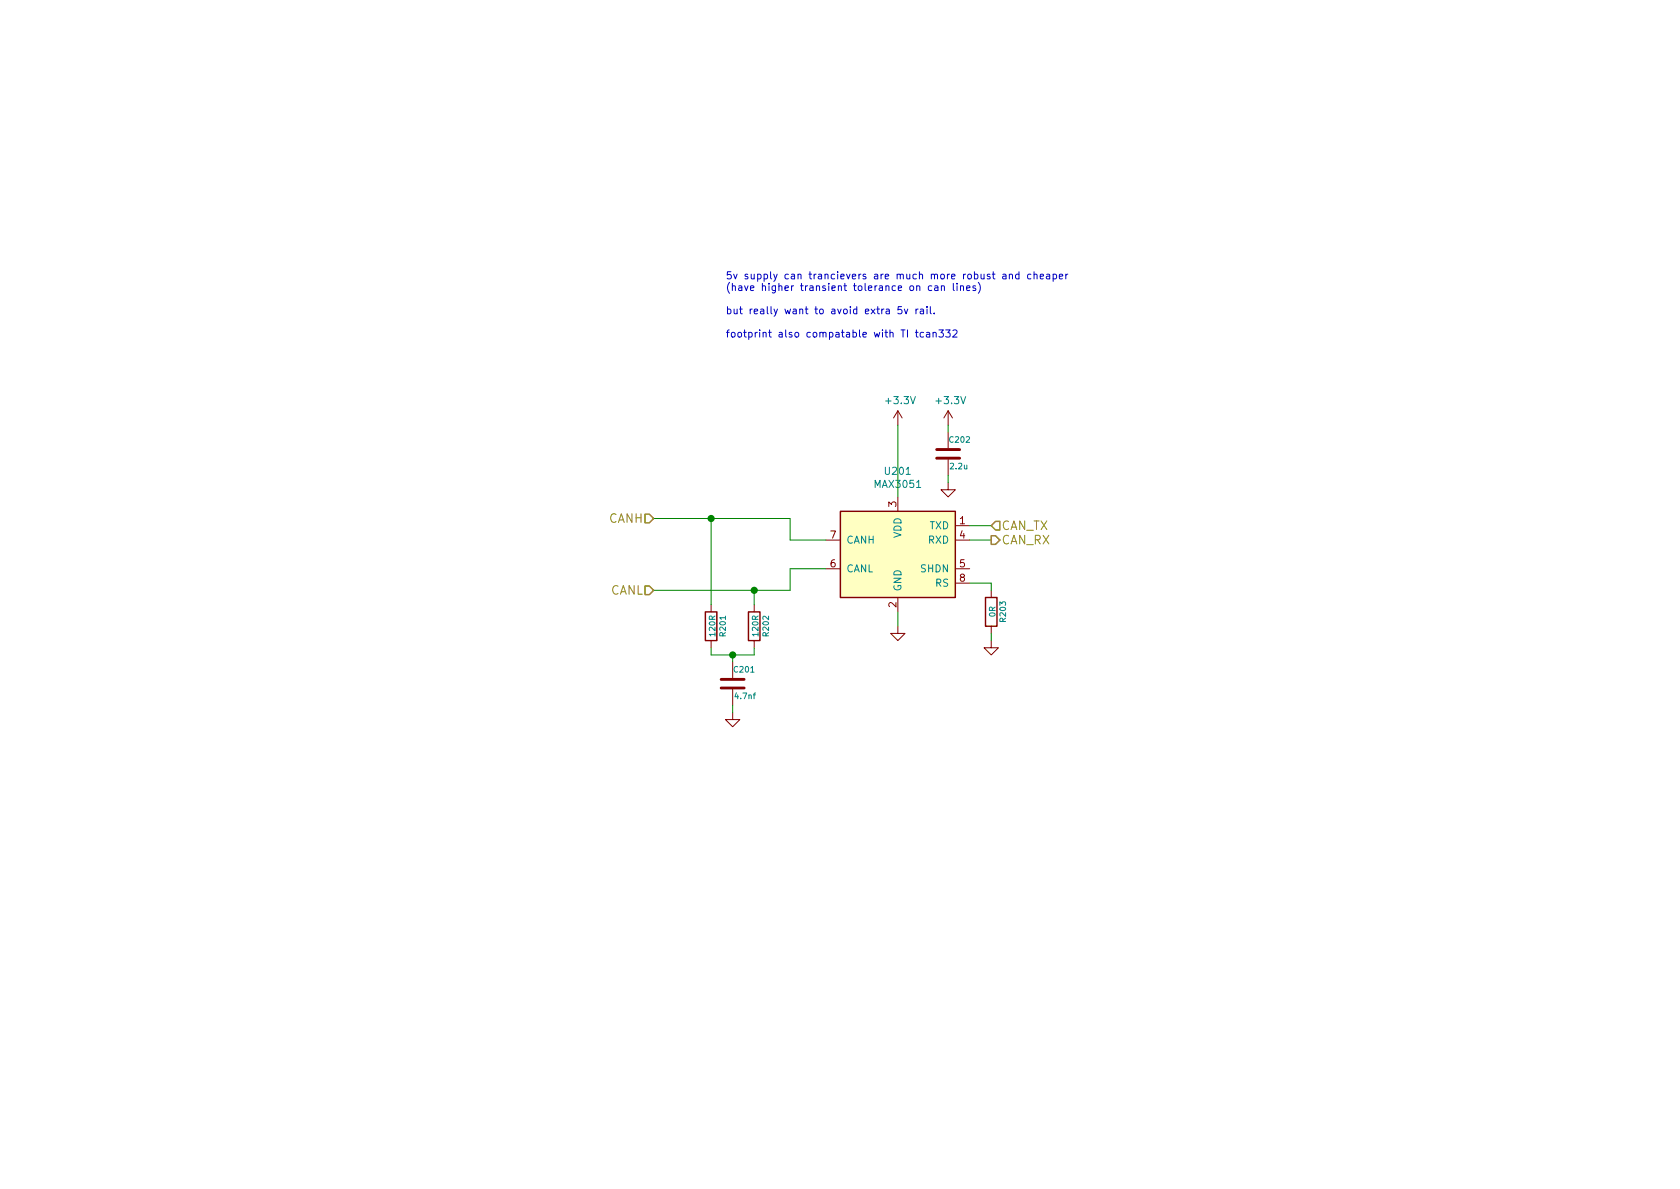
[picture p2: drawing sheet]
EESchema Schematic File Version 4
LIBS:MoxiE_Control_board-cache
EELAYER 30 0
EELAYER END
$Descr A4 11693 8268
encoding utf-8
Sheet 2 10
Title "BLDC Driver 4.11"
Date "21 aug 2015"
Rev "4.12"
Comp "Benjamin Vedder"
Comment1 ""
Comment2 ""
Comment3 ""
Comment4 ""
$EndDescr
$Comp
L MoxiE_Control_board-rescue:C-Device C?
U 1 1
P 6600 3150
AR Path="/53FFB6E1/53F59FA3" Ref="C?"  Part="1" 
AR Path="/5B39743C/5B39780A/53F59FA3" Ref="C?"  Part="1" 
AR Path="/5B39780A/53F59FA3" Ref="C202"  Part="1" 
F 0 "C202" H 6600 3250 40  0000 L CNN
F 1 "2.2u" H 6606 3065 40  0000 L CNN
F 2 "pkl_dipol:C_0402" H 6638 3000 30  0001 C CNN
F 3 "" H 6600 3150 60  0000 C CNN
	1    6600 3150
	1    0    0    -1  
$EndComp
$Comp
L MoxiE_Control_board-rescue:GND-power #PWR?
U 1 1
P 6600 3350
AR Path="/53FFB6E1/53F59FB0" Ref="#PWR?"  Part="1" 
AR Path="/5B39743C/5B39780A/53F59FB0" Ref="#PWR?"  Part="1" 
AR Path="/5B39780A/53F59FB0" Ref="#PWR0205"  Part="1" 
F 0 "#PWR0205" H 6600 3350 30  0001 C CNN
F 1 "GND" H 6600 3280 30  0001 C CNN
F 2 "" H 6600 3350 60  0000 C CNN
F 3 "" H 6600 3350 60  0000 C CNN
	1    6600 3350
	1    0    0    -1  
$EndComp
Text HLabel 6900 3750 2    60   Output ~ 0
CAN_RX
Text HLabel 6900 3650 2    60   Input ~ 0
CAN_TX
$Comp
L MoxiE_Control_board-rescue:R-Device R?
U 1 1
P 5250 4350
AR Path="/53FFB6E1/540030A8" Ref="R?"  Part="1" 
AR Path="/5B39743C/5B39780A/540030A8" Ref="R?"  Part="1" 
AR Path="/5B39780A/540030A8" Ref="R202"  Part="1" 
F 0 "R202" V 5330 4350 40  0000 C CNN
F 1 "120R" V 5257 4351 40  0000 C CNN
F 2 "pkl_dipol:R_0402" V 5180 4350 30  0001 C CNN
F 3 "" H 5250 4350 30  0000 C CNN
	1    5250 4350
	1    0    0    -1  
$EndComp
Text HLabel 4550 3600 0    60   Input ~ 0
CANH
Text HLabel 4550 4100 0    60   Input ~ 0
CANL
Wire Wire Line
	5500 4100 5500 3950
Wire Wire Line
	5500 3750 5500 3600
$Comp
L MoxiE_Control_board-rescue:GND-power #PWR?
U 1 1
P 6250 4350
AR Path="/53FFB6E1/5400318B" Ref="#PWR?"  Part="1" 
AR Path="/5B39743C/5B39780A/5400318B" Ref="#PWR?"  Part="1" 
AR Path="/5B39780A/5400318B" Ref="#PWR0203"  Part="1" 
F 0 "#PWR0203" H 6250 4350 30  0001 C CNN
F 1 "GND" H 6250 4280 30  0001 C CNN
F 2 "" H 6250 4350 60  0000 C CNN
F 3 "" H 6250 4350 60  0000 C CNN
	1    6250 4350
	1    0    0    -1  
$EndComp
Wire Wire Line
	4550 4100 5250 4100
Wire Wire Line
	4550 3600 4950 3600
Wire Wire Line
	6600 3300 6600 3350
Connection ~ 5250 4100
Wire Wire Line
	5250 4100 5500 4100
Wire Wire Line
	5750 3750 5500 3750
Wire Wire Line
	5500 3950 5750 3950
Wire Wire Line
	6900 3650 6750 3650
$Comp
L MoxiE_Control_board-rescue:C-Device C?
U 1 1
P 5100 4750
AR Path="/53FFB6E1/5D1E93C4" Ref="C?"  Part="1" 
AR Path="/5B39743C/5B39780A/5D1E93C4" Ref="C?"  Part="1" 
AR Path="/5B39780A/5D1E93C4" Ref="C201"  Part="1" 
F 0 "C201" H 5100 4850 40  0000 L CNN
F 1 "4.7nf" H 5106 4665 40  0000 L CNN
F 2 "pkl_dipol:C_0402" H 5138 4600 30  0001 C CNN
F 3 "" H 5100 4750 60  0000 C CNN
	1    5100 4750
	1    0    0    -1  
$EndComp
$Comp
L MoxiE_Control_board-rescue:R-Device R?
U 1 1
P 4950 4350
AR Path="/53FFB6E1/5D1E976C" Ref="R?"  Part="1" 
AR Path="/5B39743C/5B39780A/5D1E976C" Ref="R?"  Part="1" 
AR Path="/5B39780A/5D1E976C" Ref="R201"  Part="1" 
F 0 "R201" V 5030 4350 40  0000 C CNN
F 1 "120R" V 4957 4351 40  0000 C CNN
F 2 "pkl_dipol:R_0402" V 4880 4350 30  0001 C CNN
F 3 "" H 4950 4350 30  0000 C CNN
	1    4950 4350
	1    0    0    -1  
$EndComp
$Comp
L MoxiE_Control_board-rescue:GND-power #PWR?
U 1 1
P 5100 4950
AR Path="/53FFB6E1/5D1E9D99" Ref="#PWR?"  Part="1" 
AR Path="/5B39743C/5B39780A/5D1E9D99" Ref="#PWR?"  Part="1" 
AR Path="/5B39780A/5D1E9D99" Ref="#PWR0201"  Part="1" 
F 0 "#PWR0201" H 5100 4950 30  0001 C CNN
F 1 "GND" H 5100 4880 30  0001 C CNN
F 2 "" H 5100 4950 60  0000 C CNN
F 3 "" H 5100 4950 60  0000 C CNN
	1    5100 4950
	1    0    0    -1  
$EndComp
Wire Wire Line
	4950 4500 4950 4550
Wire Wire Line
	4950 4550 5100 4550
Wire Wire Line
	5250 4550 5250 4500
Wire Wire Line
	5100 4600 5100 4550
Connection ~ 5100 4550
Wire Wire Line
	5100 4550 5250 4550
Wire Wire Line
	5100 4950 5100 4900
Wire Wire Line
	4950 4200 4950 3600
Connection ~ 4950 3600
Wire Wire Line
	5250 4200 5250 4100
Wire Wire Line
	4950 3600 5500 3600
Wire Wire Line
	6600 2950 6600 3000
$Comp
L MoxiE_drive-cache:+3.3V #PWR?
U 1 1
P 6600 2950
AR Path="/53FFB6E1/5D1E8CCB" Ref="#PWR?"  Part="1" 
AR Path="/5B39743C/5B39780A/5D1E8CCB" Ref="#PWR?"  Part="1" 
AR Path="/5B39780A/5D1E8CCB" Ref="#PWR0204"  Part="1" 
F 0 "#PWR0204" H 6600 2800 50  0001 C CNN
F 1 "+3.3V" H 6615 3123 50  0000 C CNN
F 2 "" H 6600 2950 50  0001 C CNN
F 3 "" H 6600 2950 50  0001 C CNN
	1    6600 2950
	1    0    0    -1  
$EndComp
$Comp
L MoxiE_drive-cache:+3.3V #PWR?
U 1 1
P 6250 2950
AR Path="/53FFB6E1/5D2C74EC" Ref="#PWR?"  Part="1" 
AR Path="/5B39743C/5B39780A/5D2C74EC" Ref="#PWR?"  Part="1" 
AR Path="/5B39780A/5D2C74EC" Ref="#PWR0202"  Part="1" 
F 0 "#PWR0202" H 6250 2800 50  0001 C CNN
F 1 "+3.3V" H 6265 3123 50  0000 C CNN
F 2 "" H 6250 2950 50  0001 C CNN
F 3 "" H 6250 2950 50  0001 C CNN
	1    6250 2950
	1    0    0    -1  
$EndComp
Wire Wire Line
	6250 3450 6250 2950
Wire Wire Line
	6750 3750 6900 3750
Wire Wire Line
	6250 4250 6250 4350
$Comp
L Interface_UART:MAX3051 U201
U 1 1
P 6250 3850
F 0 "U201" H 6250 4431 50  0000 C CNN
F 1 "MAX3051" H 6250 4340 50  0000 C CNN
F 2 "TO_SOT_Packages_SMD:SOT-23-8" H 6250 3850 50  0001 C CIN
F 3 "http://datasheets.maximintegrated.com/en/ds/MAX3051.pdf" H 6250 3850 50  0001 C CNN
	1    6250 3850
	-1   0    0    -1  
$EndComp
$Comp
L MoxiE_Control_board-rescue:R-Device R?
U 1 1
P 6900 4250
AR Path="/53FFB6E1/5DE7EE24" Ref="R?"  Part="1" 
AR Path="/5B39743C/5B39780A/5DE7EE24" Ref="R?"  Part="1" 
AR Path="/5B39780A/5DE7EE24" Ref="R203"  Part="1" 
F 0 "R203" V 6980 4250 40  0000 C CNN
F 1 "0R" V 6907 4251 40  0000 C CNN
F 2 "pkl_dipol:R_0402" V 6830 4250 30  0001 C CNN
F 3 "" H 6900 4250 30  0000 C CNN
	1    6900 4250
	1    0    0    -1  
$EndComp
$Comp
L MoxiE_Control_board-rescue:GND-power #PWR?
U 1 1
P 6900 4450
AR Path="/53FFB6E1/5DE7F58D" Ref="#PWR?"  Part="1" 
AR Path="/5B39743C/5B39780A/5DE7F58D" Ref="#PWR?"  Part="1" 
AR Path="/5B39780A/5DE7F58D" Ref="#PWR0133"  Part="1" 
F 0 "#PWR0133" H 6900 4450 30  0001 C CNN
F 1 "GND" H 6900 4380 30  0001 C CNN
F 2 "" H 6900 4450 60  0000 C CNN
F 3 "" H 6900 4450 60  0000 C CNN
	1    6900 4450
	1    0    0    -1  
$EndComp
Wire Wire Line
	6900 4450 6900 4400
Wire Wire Line
	6900 4100 6900 4050
Wire Wire Line
	6900 4050 6750 4050
Text Notes 5050 2350 0    50   ~ 0
5v supply can trancievers are much more robust and cheaper\n(have higher transient tolerance on can lines)\n\nbut really want to avoid extra 5v rail.\n\nfootprint also compatable with TI tcan332
$EndSCHEMATC
